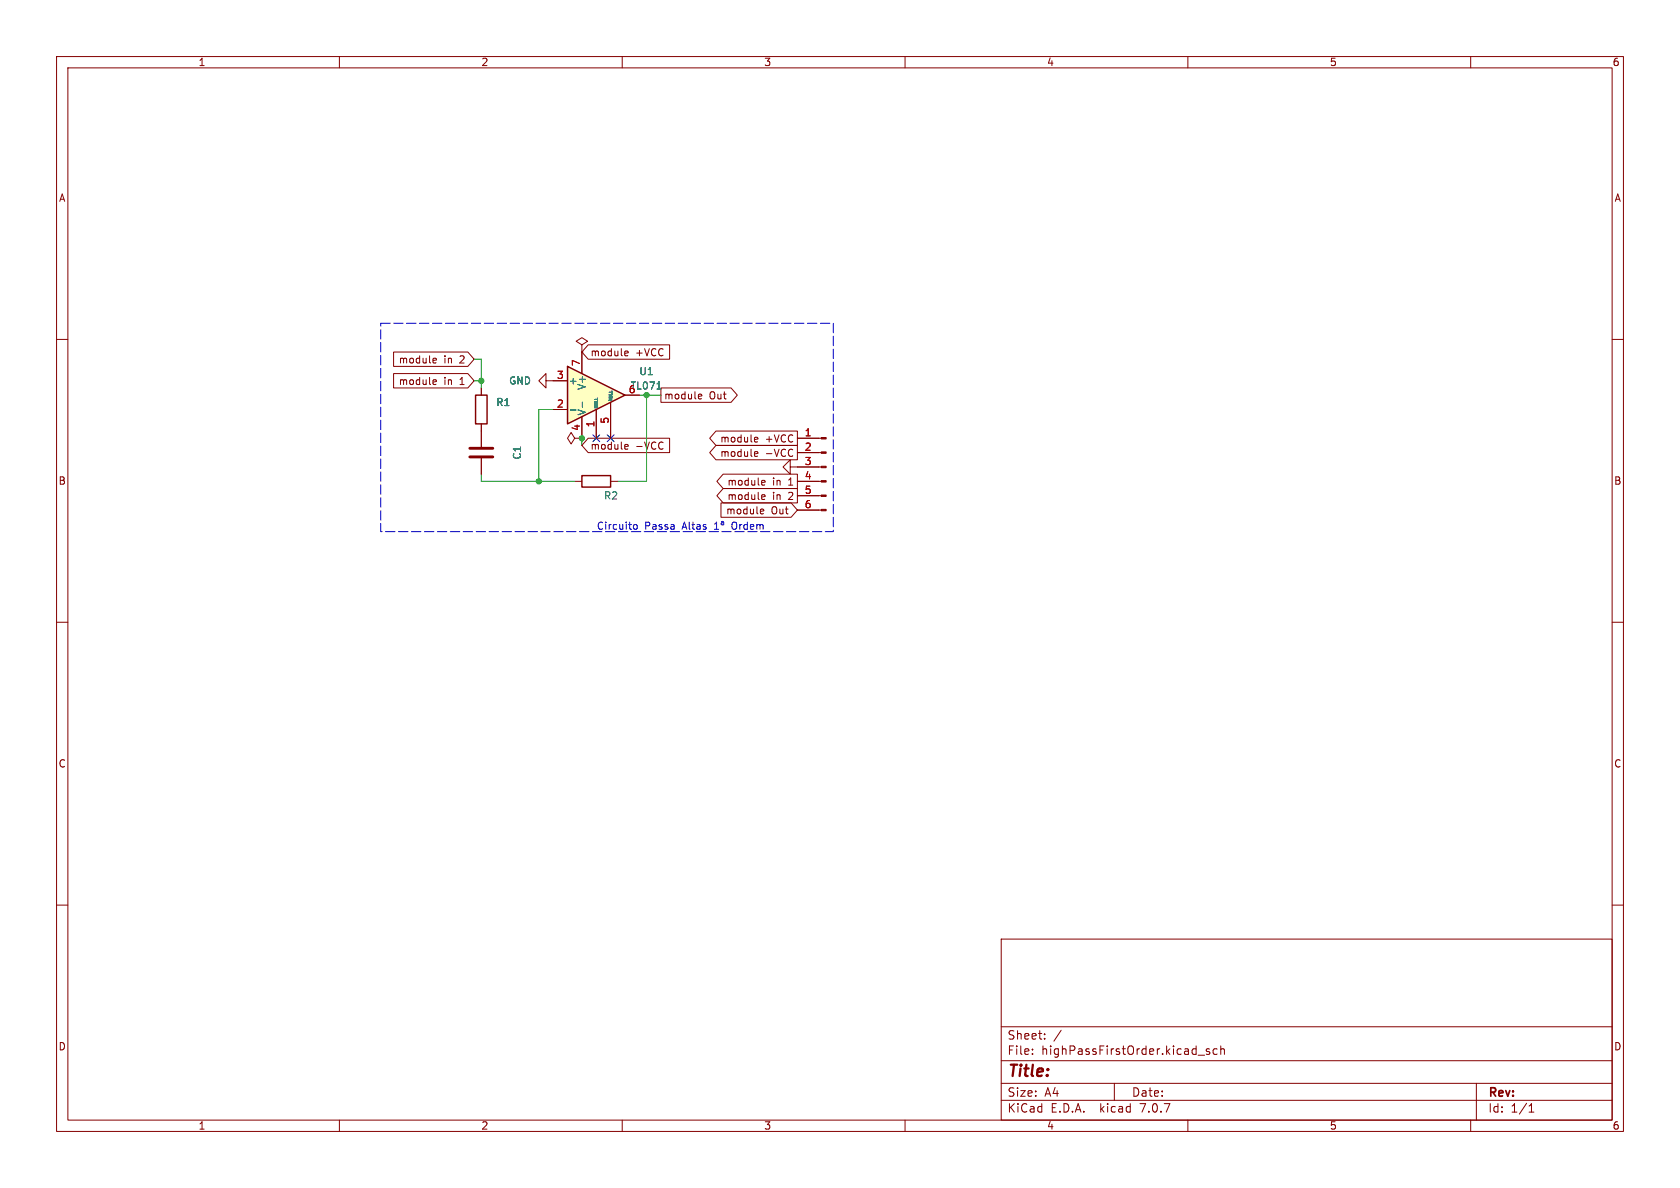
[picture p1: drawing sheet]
<svg xmlns="http://www.w3.org/2000/svg" width="297mm" height="210mm" viewBox="0 0 297 210" stroke-linecap="round" stroke-linejoin="round" font-family="sans-serif">
<g fill="none" stroke="#840000" stroke-width=".18">
<path d="M10 10h277v190h-277zM12 12h273v186h-273zM60 10v2M110 10v2M160 10v2M210 10v2M260 10v2M10 60h2M285 60h2M101.6 77.5l-.6-1-.7 1 .7 1 .6-1h1.3M102.9 61l1-.7-1-.6-1 .6 1 .7v1.2M102.9 62.2h.1"/>
<path d="M102.9 77.5h.1M101.6 85.1h1.3M107.9 85.1h1.3M10 110h2M285 110h2M10 160h2M285 160h2M177 166h108v32h-108zM60 198v2M110 198v2M160 198v2M177 194.5h108"/>
<path d="M177 191.5h108M177 187.5h108M177 181.5h108M182.5 186.3v.1M182.5 185.5v.1M184.7 183.6v.1M184.7 182.8v.1M187.6 182.1l-1.3 2M197 191.5v3M210 198v2M211.8 186.5h1.2M213.8 185.5l-.3-.1-.3 .2 .1 .2 .5 .2v.3h-.6"/>
<path d="M215.2 185.5l-.5-.1-.2 .3v.4l.1 .2h.6M215.8 185.5l.2-.1 .4 .1 .1 .9M215.8 184.9v1.5M260 198v2M261 191.5v6.5M270.3 196.6h.9M270.3 195.5l.4-.4v1.5"/>
</g>
<path d="M102.9 84.1h5v2h-5z" fill="none" stroke="#840000" stroke-width=".25"/>
<path d="M100.3 64.8l10.2 5.1-10.2 5z" fill="#ffffc2"/>
<path d="M84.1 69.9h2v5h-2zM100.3 64.8l10.2 5.1-10.2 5z" fill="none" stroke="#840000" stroke-width=".25"/>
<g fill="none" stroke="#840000" stroke-width=".18">
<path d="M69.6 66h13.1l1.1 1.3-1.1 1.3h-13.1zM69.6 62.2h13.1l1.1 1.3-1.1 1.3h-13.1zM76.7 67.1l.4 .1 .1 .2-.7 .2M76.7 63.3l.4 .1 .1 .2-.7 .1M77.1 67.9l-.4 .1M77.1 64.1l-.4 .1M85.1 68.6v1.3M85.1 74.9v4.1M96.5 67.3v-1.3l-1.3 1.3 1.3 1.3v-1.3h3.8M97.8 72.4h2.5M102.9 77.5h.1M102.9 62.2h.1"/>
<path d="M102.9 62.2v3.8M102.9 73.7v3.8M104 77.5h14.4v2.5h-14.4l-1.1-1.3zM104 61h14.4v2.5h-14.4l-1.1-1.3zM105.4 72.4v5.1M107.9 71.1v6.4M110.5 69.9h2.5M110.6 78.6h.4l.1 .3-.7 .1M110.6 62.1h.4l.1 .3-.7 .1M111 79.3l-.4 .1M111 62.8l-.4 .1M116.8 68.6h12.4l1.2 1.3-1.2 1.2h-12.4z"/>
<path d="M123.6 69.7h.4l.1 .3-.6 .1M124 70.5h-.4M126.6 76.2h14.4v2.5h-14.4l-1.1-1.2zM126.6 78.7h14.4v2.6h-14.4l-1.1-1.3zM133.6 77.3l.3 .1 .1 .2-.6 .1M133.6 79.8l.3 .1 .1 .2-.6 .2M133.9 78.1h-.3M141 77.5h4.2M85.1 81v2.8M127.5 88.9h12.4l1.1 1.3-1.1 1.2h-12.4zM127.8 83.8h13.2v2.6h-13.2l-1.1-1.3zM127.8 86.4h13.2v2.5h-13.2l-1.1-1.3z"/>
<path d="M133.9 80.6l-.3 .1M134.6 90l.4 .1v.2l-.6 .1M134.8 84.9l.4 .1 .1 .2-.7 .1M134.8 87.5h.4l.1 .3-.7 .1M135 90.8h-.4M135.2 85.7l-.4 .1M135.2 88.2l-.4 .1M139.7 82.6v-1.3l-1.3 1.3 1.3 1.2v-1.2h5.5M141 90.2h4.2M141 87.6h4.2M141 85.1h4.2M141 80h4.2"/>
</g>
<path d="M100.9 72.5h.9M103 71.1v.9M116.1 68.8h.8" fill="none" stroke="#006464" stroke-width=".18"/>
<g fill="#840000" stroke="#840000" stroke-width=".18">
<path d="M145.2 90h.8v.3h-.8z"/>
<path d="M145.2 87.5h.8v.3h-.8z"/>
<path d="M145.2 85h.8v.2h-.8z"/>
<path d="M145.2 82.4h.8v.3h-.8z"/>
<path d="M145.2 79.9h.8v.2h-.8z"/>
<path d="M145.2 77.3h.8v.3h-.8z"/>
</g>
<path d="M83.1 79.2h4M83.1 80.8h4" fill="none" stroke="#840000" stroke-width=".51"/>
<path d="M112.1 92.8l.3-.1 .2 .3v.3l-.2 .3-.3-.1-.1-.2zM126.3 93.6h.7M126.3 92.7l.4-.4v1.3M127.5 92.2h.4v.6M127.9 92.4h-.3l-.1 .2 .1 .2 .3-.1" fill="none" stroke="#0000c2" stroke-width=".18"/>
<path d="M67.3 57.2h80v36.8h-80v-36.8" fill="none" stroke="#0000c2" stroke-width=".18" stroke-dasharray="1.7 .6"/>
<path d="M83.8 67.3h1.3M83.8 63.5h1.3v5.1M97.8 72.4h-2.6v12.7M102.9 77.5v1.2M113 69.9h3.8M114.3 69.9v15.2h-5.1M85.1 83.8v1.3h16.5" fill="none" stroke="#009600" stroke-width=".18"/>
<path d="M104.8 76.9l1.2 1.2M106 76.9l-1.2 1.2M107.3 76.9l1.3 1.2M108.6 76.9l-1.3 1.2" fill="none" stroke="#000084" stroke-width=".18"/>
<g fill="#009600" stroke="#009600" stroke-width=".18">
<circle cx="95.2" cy="85.1" r=".46"/>
<circle cx="102.9" cy="77.5" r=".46"/>
<circle cx="114.3" cy="69.9" r=".46"/>
<circle cx="85.1" cy="67.3" r=".46"/>
</g>
<text font-size="2.8" fill="#840000" x="178" y="190.9">Title:</text>
<g font-size="2.1" fill="#840000">
<text x="178" y="184">Sheet:</text>
<text x="178" y="186.7">File:</text>
<text x="184.1" y="186.7">highPassFirstOrder.kicad_sch</text>
<text x="178" y="196.9">KiCad</text>
<text x="178" y="194.1">Size:</text>
<text x="184.7" y="194.1">A4</text>
<text x="185.7" y="196.9">E.D.A.</text>
<text x="194.6" y="196.9">kicad</text>
<text x="200" y="194.1">Date:</text>
<text x="201.8" y="196.9">7.0.7</text>
<text x="263" y="194.3">Rev:</text>
<text x="263" y="196.9">Id:</text>
<text x="267.1" y="196.9">1/1</text>
</g>
<g font-size="1.8" fill="#840000">
<text x="35" y="11.9">1</text>
<text x="85" y="11.9">2</text>
<text x="135" y="11.9">3</text>
<text x="185" y="11.9">4</text>
<text x="235" y="11.9">5</text>
<text x="285" y="11.9">6</text>
<text x="10.3" y="35.9">A</text>
<text x="285.3" y="35.9">A</text>
<text x="70.4" y="64.5">module</text>
<text x="78.5" y="64.5">in</text>
<text x="81.4" y="64.5">2</text>
<text x="104.3" y="63.2">module</text>
<text x="112.4" y="63.2">+VCC</text>
<text x="70.4" y="68.3">module</text>
<text x="78.5" y="68.3">in</text>
<text x="81.4" y="68.3">1</text>
<text x="117.3" y="70.8">module</text>
<text x="125.4" y="70.8">Out</text>
<text x="104.3" y="79.7">module</text>
<text x="112.4" y="79.7">-VCC</text>
<text x="127.2" y="78.4">module</text>
<text x="127.2" y="81">module</text>
<text x="135.3" y="78.4">+VCC</text>
<text x="135.3" y="81">-VCC</text>
<text x="10.3" y="85.9">B</text>
<text x="128.5" y="86">module</text>
<text x="128.5" y="88.6">module</text>
<text x="136.6" y="86">in</text>
<text x="136.6" y="88.6">in</text>
<text x="139.5" y="86">1</text>
<text x="139.5" y="88.6">2</text>
<text x="285.3" y="85.9">B</text>
<text x="128.3" y="91.1">module</text>
<text x="136.3" y="91.1">Out</text>
<text x="10.3" y="135.9">C</text>
<text x="285.3" y="135.9">C</text>
<text x="10.3" y="185.9">D</text>
<text x="285.3" y="185.9">D</text>
<text x="35" y="199.9">1</text>
<text x="85" y="199.9">2</text>
<text x="135" y="199.9">3</text>
<text x="185" y="199.9">4</text>
<text x="235" y="199.9">5</text>
<text x="285" y="199.9">6</text>
</g>
<g font-size="1.8" fill="#a90000">
<text x="102.6" y="64.8" transform="rotate(-90 102.6 64.8)">7</text>
<text x="98.4" y="67.1">3</text>
<text x="111.1" y="69.6">6</text>
<text x="98.4" y="72.1">2</text>
<text x="102.6" y="76.3" transform="rotate(-90 102.6 76.3)">4</text>
<text x="105.2" y="75.6" transform="rotate(-90 105.2 75.6)">1</text>
<text x="107.7" y="75" transform="rotate(-90 107.7 75)">5</text>
<text x="142.2" y="77.2">1</text>
<text x="142.2" y="79.8">2</text>
<text x="142.2" y="82.3">3</text>
<text x="142.2" y="84.8">4</text>
<text x="142.2" y="87.4">5</text>
<text x="142.2" y="89.9">6</text>
</g>
<g font-size="1.8" fill="#006464">
<text x="87.6" y="72">R1</text>
<text x="89.9" y="68.2">GND</text>
<text x="100.5" y="68.2">+</text>
<text x="103.7" y="69" transform="rotate(-90 103.7 69)">V+</text>
<text x="111.4" y="69.1">TL071</text>
<text x="112.9" y="66.5">U1</text>
<text x="103.7" y="73.5" transform="rotate(-90 103.7 73.5)">V-</text>
<text x="92.3" y="81.4" transform="rotate(-90 92.3 81.4)">C1</text>
<text x="106.7" y="88.5">R2</text>
</g>
<g font-size="1.8" fill="#0000c2">
<text x="105.4" y="93.7">Circuito</text>
<text x="114" y="93.7">Passa</text>
<text x="120.8" y="93.7">Altas</text>
<text x="129.9" y="93.7">Ordem</text>
</g>
<g font-size=".7" fill="#006464">
<text x="108.4" y="71" transform="rotate(-90 108.4 71)">NULL</text>
<text x="105.8" y="72.3" transform="rotate(-90 105.8 72.3)">NULL</text>
</g>
</svg>
